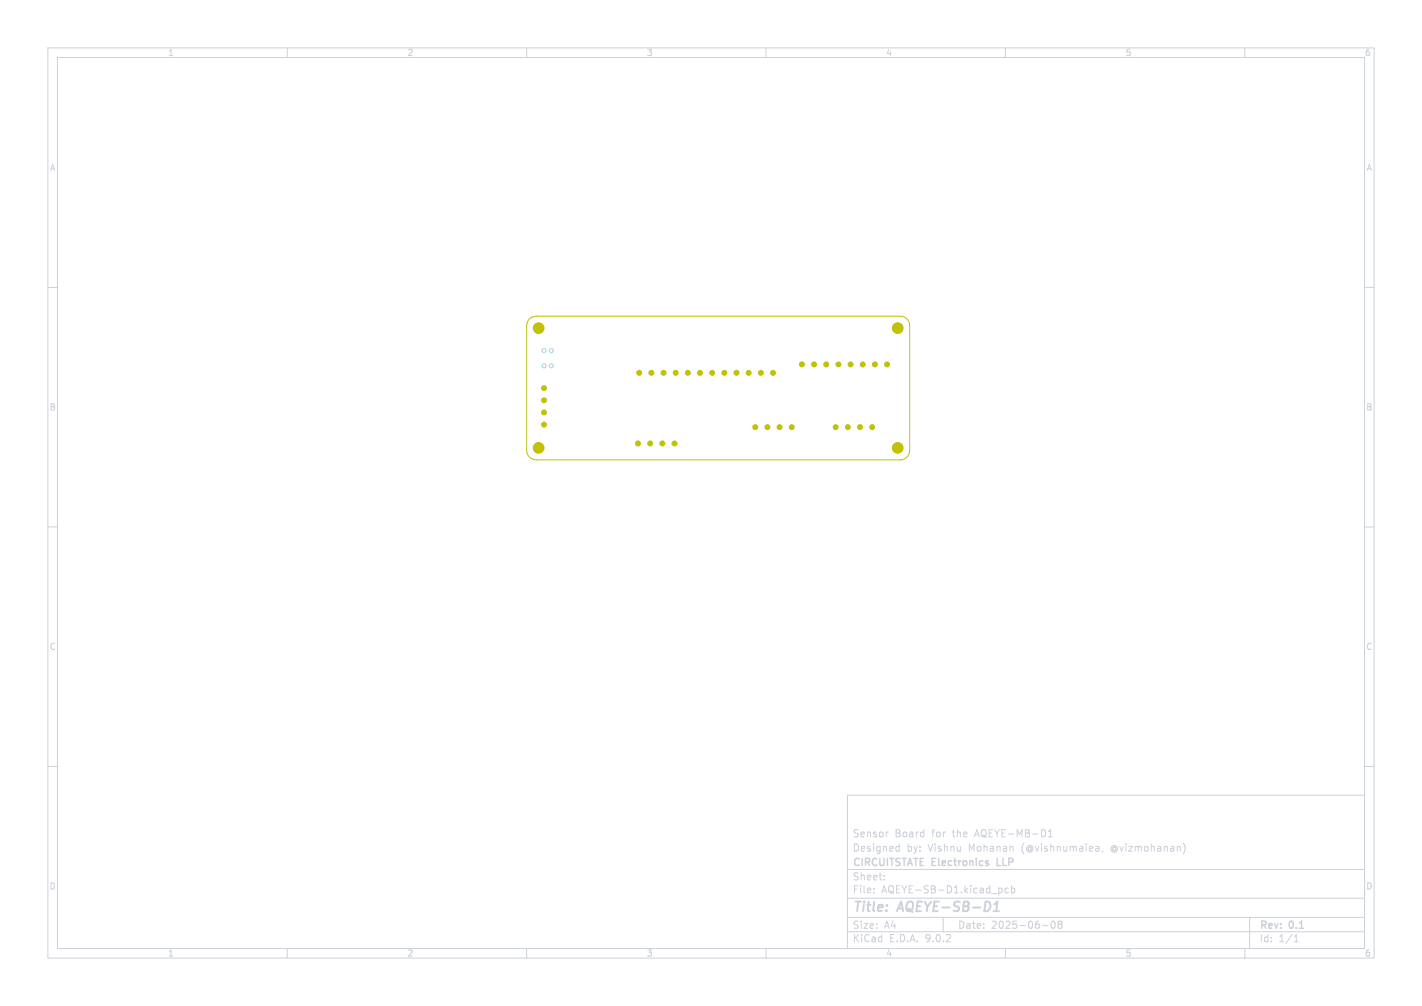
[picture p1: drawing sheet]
<svg xmlns="http://www.w3.org/2000/svg" width="297mm" height="210mm" viewBox="0 0 297 210" stroke-linecap="round" stroke-linejoin="round" font-family="sans-serif">
<g fill="none" stroke="#cdd1da" stroke-width=".21">
<path d="M10 10h277v190h-277zM12 12h273v186h-273zM60 10v2M110 10v2M160 10v2M210 10v2M260 10v2M10 60h2M285 60h2M10 110h2M285 110h2M10 160h2"/>
<path d="M177 166h108v32h-108zM185.5 173.7l-.3 .1M187.4 176.7l.4 .1M187.8 176.2v1.5M187.8 177.6l-.4 .1M219 174.7h.8M219 173.6l.4-.4v1.5M229 176.7h.3l.2 .2v.8M229.5 177.6l-.5 .1M229.5 177.1h-.5M230.3 177.6l-.1 .3M247.1 176a1.72 1.72 0 0 1 0 2.3"/>
<path d="M285 160h2M60 198v2M110 198v2M160 198v2M177 194.5h108M177 191.5h108M177 187.5h108M177 181.5h108M182.5 186.3v.1M182.5 185.5v.1M184.7 183.6v.1M184.7 182.8v.1"/>
<path d="M197 191.5v3M208.7 185.4h.3l.3 .3-.1 .6-.5 .1M210 198v2M210.6 185.5l-.4-.1-.3 .3 .1 .6h.6M211.2 185.5l.5-.1 .3 .3-.2 .6h-.6M211.2 184.9v1.5M217.7 193.2h1.2M219.7 192.4l.2-.1a.8 .8 0 0 1 .5 .7 .8 .8 0 0 1-.5 .8 1 1 0 0 1-.2-1.4zM221.2 192.9l-.2-.2 .2-.4h.3l.3 .3-.3 .3M221.2 192.9l-.2 .3v.5l.2 .1h.3l.3-.3-.1-.4-.2-.2M221.2 192.9h.3M260 198v2"/>
<path d="M261 191.5v6.5M270.3 196.6h.9M270.3 195.5l.4-.4v1.5"/>
</g>
<path d="M207.5 190.2h1.1M207.7 188.8l.6-.6-.2 2" fill="none" stroke="#cdd1da" stroke-width=".4"/>
<path d="M208.3 179.2v1.5h.7" fill="none" stroke="#cdd1da" stroke-width=".3"/>
<g fill="none" stroke="#9fdbe3" stroke-width=".21">
<circle cx="113.6" cy="73.2" r=".42"/>
<circle cx="113.6" cy="76.4" r=".42"/>
<circle cx="115.1" cy="73.2" r=".42"/>
<circle cx="115.1" cy="76.4" r=".42"/>
</g>
<g fill="#9fdbe3" stroke="#9fdbe3" stroke-width=".21">
<circle cx="187.5" cy="93.5" r="1.1"/>
<circle cx="187.5" cy="68.5" r="1.1"/>
<circle cx="157.7" cy="89.2" r=".5"/>
<circle cx="160.3" cy="89.2" r=".5"/>
<circle cx="162.8" cy="89.2" r=".5"/>
<circle cx="165.4" cy="89.2" r=".5"/>
<circle cx="112.5" cy="93.5" r="1.1"/>
<circle cx="174.5" cy="89.2" r=".5"/>
<circle cx="177.1" cy="89.2" r=".5"/>
<circle cx="179.6" cy="89.2" r=".5"/>
<circle cx="182.2" cy="89.2" r=".5"/>
<circle cx="112.5" cy="68.5" r="1.1"/>
<circle cx="185.3" cy="76.1" r=".5"/>
<circle cx="182.7" cy="76.1" r=".5"/>
<circle cx="180.2" cy="76.1" r=".5"/>
<circle cx="177.6" cy="76.1" r=".5"/>
<circle cx="175.1" cy="76.1" r=".5"/>
<circle cx="172.6" cy="76.1" r=".5"/>
<circle cx="170" cy="76.1" r=".5"/>
<circle cx="167.5" cy="76.1" r=".5"/>
<circle cx="161.4" cy="77.8" r=".5"/>
<circle cx="158.9" cy="77.8" r=".5"/>
<circle cx="156.4" cy="77.8" r=".5"/>
<circle cx="153.8" cy="77.8" r=".5"/>
<circle cx="151.3" cy="77.8" r=".5"/>
<circle cx="148.7" cy="77.8" r=".5"/>
<circle cx="146.2" cy="77.8" r=".5"/>
<circle cx="143.7" cy="77.8" r=".5"/>
<circle cx="141.1" cy="77.8" r=".5"/>
<circle cx="138.6" cy="77.8" r=".5"/>
<circle cx="136" cy="77.8" r=".5"/>
<circle cx="133.5" cy="77.8" r=".5"/>
<circle cx="140.9" cy="92.6" r=".5"/>
<circle cx="138.3" cy="92.6" r=".5"/>
<circle cx="135.8" cy="92.6" r=".5"/>
<circle cx="133.3" cy="92.6" r=".5"/>
<circle cx="113.6" cy="81" r=".5"/>
<circle cx="113.6" cy="83.6" r=".5"/>
<circle cx="113.6" cy="86.1" r=".5"/>
<circle cx="113.6" cy="88.6" r=".5"/>
</g>
<path d="M110.6 66.6l.6-.4 .8-.2h76a2 2 0 0 1 2 2v26a2 2 0 0 1-2 2h-76a2 2 0 0 1-2-2v-26l.1-.7z" fill="none" stroke="#c2c200" stroke-width=".21"/>
<g fill="#c2c200" stroke="#c2c200" stroke-width=".21">
<circle cx="187.5" cy="93.5" r="1.1"/>
<circle cx="187.5" cy="68.5" r="1.1"/>
<circle cx="157.7" cy="89.2" r=".5"/>
<circle cx="160.3" cy="89.2" r=".5"/>
<circle cx="162.8" cy="89.2" r=".5"/>
<circle cx="165.4" cy="89.2" r=".5"/>
<circle cx="112.5" cy="93.5" r="1.1"/>
<circle cx="174.5" cy="89.2" r=".5"/>
<circle cx="177.1" cy="89.2" r=".5"/>
<circle cx="179.6" cy="89.2" r=".5"/>
<circle cx="182.2" cy="89.2" r=".5"/>
<circle cx="112.5" cy="68.5" r="1.1"/>
<circle cx="185.3" cy="76.1" r=".5"/>
<circle cx="182.7" cy="76.1" r=".5"/>
<circle cx="180.2" cy="76.1" r=".5"/>
<circle cx="177.6" cy="76.1" r=".5"/>
<circle cx="175.1" cy="76.1" r=".5"/>
<circle cx="172.6" cy="76.1" r=".5"/>
<circle cx="170" cy="76.1" r=".5"/>
<circle cx="167.5" cy="76.1" r=".5"/>
<circle cx="161.4" cy="77.8" r=".5"/>
<circle cx="158.9" cy="77.8" r=".5"/>
<circle cx="156.4" cy="77.8" r=".5"/>
<circle cx="153.8" cy="77.8" r=".5"/>
<circle cx="151.3" cy="77.8" r=".5"/>
<circle cx="148.7" cy="77.8" r=".5"/>
<circle cx="146.2" cy="77.8" r=".5"/>
<circle cx="143.7" cy="77.8" r=".5"/>
<circle cx="141.1" cy="77.8" r=".5"/>
<circle cx="138.6" cy="77.8" r=".5"/>
<circle cx="136" cy="77.8" r=".5"/>
<circle cx="133.5" cy="77.8" r=".5"/>
<circle cx="140.9" cy="92.6" r=".5"/>
<circle cx="138.3" cy="92.6" r=".5"/>
<circle cx="135.8" cy="92.6" r=".5"/>
<circle cx="133.3" cy="92.6" r=".5"/>
<circle cx="113.6" cy="81" r=".5"/>
<circle cx="113.6" cy="83.6" r=".5"/>
<circle cx="113.6" cy="86.1" r=".5"/>
<circle cx="113.6" cy="88.6" r=".5"/>
</g>
<g font-size="2.8" fill="#cdd1da">
<text x="178" y="190.9">Title:</text>
<text x="187.7" y="190.9">AQEYE-SB-D1</text>
</g>
<g font-size="2.1" fill="#cdd1da">
<text x="178" y="178">Designed</text>
<text x="178" y="175">Sensor</text>
<text x="186.9" y="175">Board</text>
<text x="189.4" y="178">by:</text>
<text x="193.9" y="178">Vishnu</text>
<text x="194.7" y="175">for</text>
<text x="199.1" y="175">the</text>
<text x="202.5" y="178">Mohanan</text>
<text x="203.9" y="175">AQEYE-MB-D1</text>
<text x="213.6" y="178">(@vishnumaiea,</text>
<text x="232.4" y="178">@vizmohanan)</text>
<text x="178" y="184">Sheet:</text>
<text x="178" y="181.2">CIRCUITSTATE Electronics</text>
<text x="208.9" y="181.2">LLP</text>
<text x="178" y="186.7">File:</text>
<text x="184.1" y="186.7">AQEYE-SB-D1.kicad_pcb</text>
<text x="178" y="196.9">KiCad</text>
<text x="178" y="194.1">Size:</text>
<text x="184.7" y="194.1">A4</text>
<text x="185.7" y="196.9">E.D.A.</text>
<text x="193.3" y="196.9">9.0.2</text>
<text x="200" y="194.1">Date:</text>
<text x="207" y="194.1">2025-06-08</text>
<text x="263" y="194.3">Rev:</text>
<text x="263" y="196.9">Id:</text>
<text x="267.1" y="196.9">1/1</text>
<text x="269.4" y="194.3">0.1</text>
</g>
<g font-size="1.8" fill="#cdd1da">
<text x="35" y="11.9">1</text>
<text x="85" y="11.9">2</text>
<text x="135" y="11.9">3</text>
<text x="185" y="11.9">4</text>
<text x="235" y="11.9">5</text>
<text x="285" y="11.9">6</text>
<text x="10.3" y="35.9">A</text>
<text x="285.4" y="35.9">A</text>
<text x="10.3" y="85.9">B</text>
<text x="285.3" y="85.9">B</text>
<text x="10.3" y="135.9">C</text>
<text x="285.3" y="135.9">C</text>
<text x="10.3" y="185.9">D</text>
<text x="285.3" y="185.9">D</text>
<text x="35" y="199.9">1</text>
<text x="85" y="199.9">2</text>
<text x="135" y="199.9">3</text>
<text x="185" y="199.9">4</text>
<text x="235" y="199.9">5</text>
<text x="285" y="199.9">6</text>
</g>
</svg>
